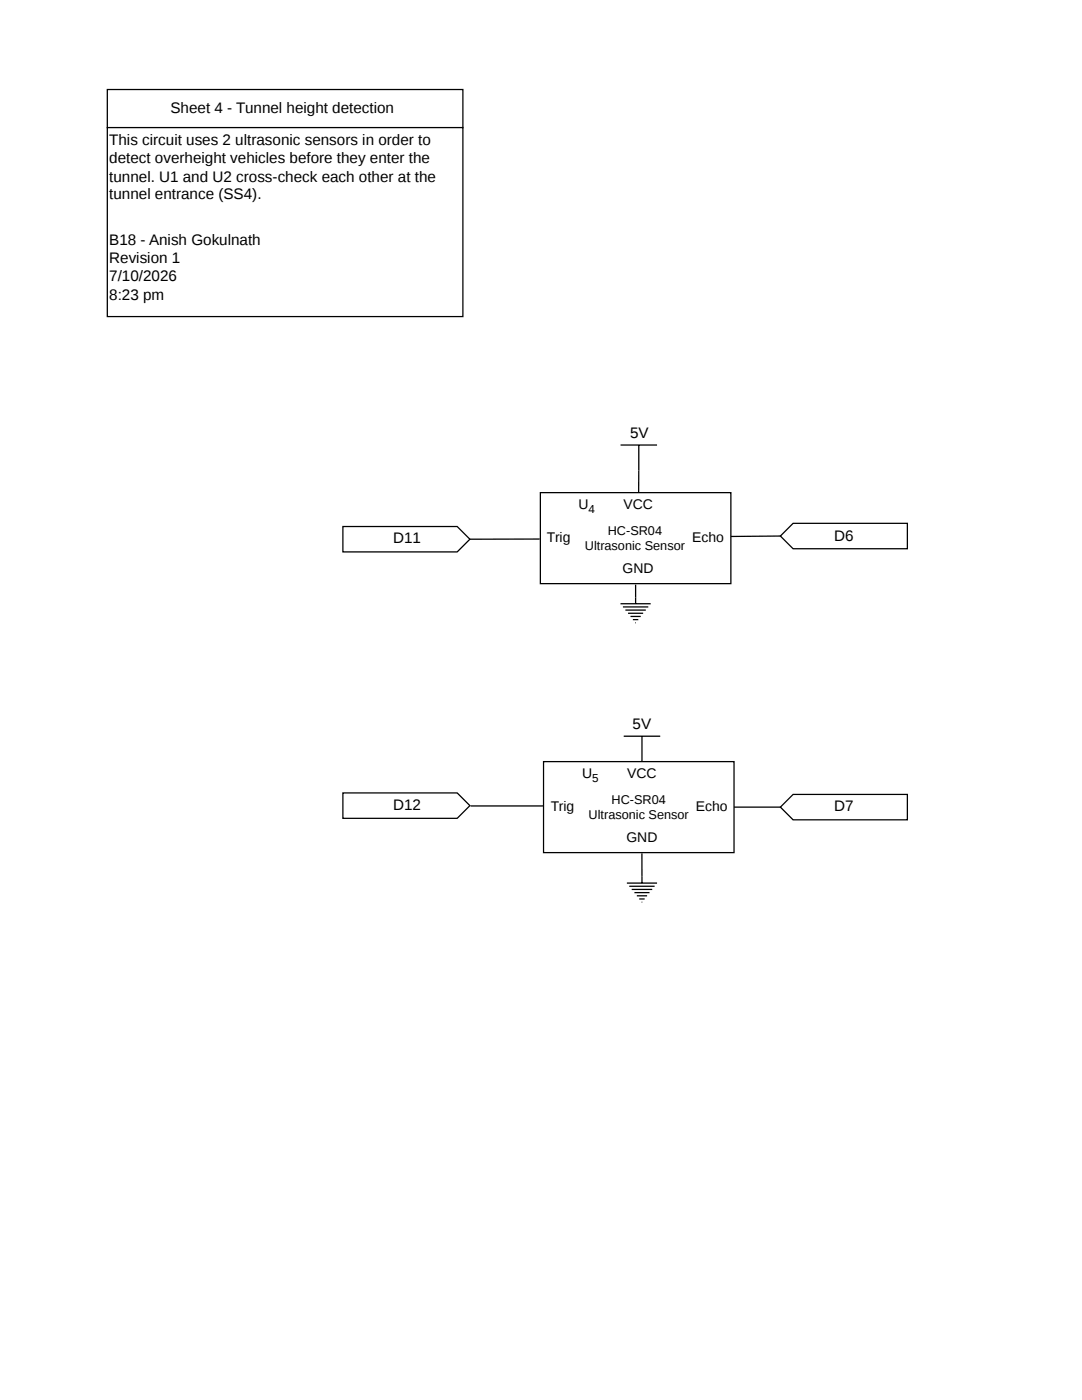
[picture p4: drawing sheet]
<svg xmlns="http://www.w3.org/2000/svg" width="216mm" height="279mm" viewBox="0 0 216 279" stroke-linecap="round" stroke-linejoin="round" font-family="sans-serif">
<path d="M107.7 107.6h-13.9M126.8 116.7v2.5" fill="none" stroke="#000" stroke-width=".25"/>
<path d="M107.8 98.3h38v18.2h-38z" fill="#fff"/>
<path d="M107.8 98.3h38v18.2h-38z" fill="none" stroke="#000" stroke-width=".25"/>
<g fill="#fff">
<path d="M116.8 104.4h19.8v6.1h-19.8z"/>
<path d="M124.4 99.1h5.8v3.3h-5.8z"/>
<path d="M109.2 105.7h4.6v3.3h-4.6z"/>
<path d="M138.1 105.7h6.3v3.3h-6.3z"/>
<path d="M124.2 111.7h6.3v3.3h-6.3z"/>
<path d="M115.3 99.1h3.5v4.3h-3.5z"/>
</g>
<path d="M155.7 107l-9.9 .1M146.5 161.1h9.2" fill="none" stroke="#000" stroke-width=".25"/>
<path d="M155.7 161.1l2.5-2.6h22.9v5.1h-22.9z" fill="#fff"/>
<path d="M123.8 88.8h7.3M127.5 88.8l-.1 9.4M155.7 161.1l2.5-2.6h22.9v5.1h-22.9z" fill="none" stroke="#000" stroke-width=".25"/>
<path d="M155.7 107l2.5-2.6h22.9v5.1h-22.9z" fill="#fff"/>
<path d="M155.7 107l2.5-2.6h22.9v5.1h-22.9z" fill="none" stroke="#000" stroke-width=".25"/>
<path d="M108.5 152h38v18.2h-38z" fill="#fff"/>
<path d="M108.5 152h38v18.2h-38z" fill="none" stroke="#000" stroke-width=".25"/>
<g fill="#fff">
<path d="M117.6 158.1h19.7v6.1h-19.7z"/>
<path d="M125.2 152.8h5.8v3.3h-5.8z"/>
<path d="M110 159.4h4.5v3.3h-4.5z"/>
<path d="M138.9 159.4h6.3v3.3h-6.3z"/>
<path d="M124.9 165.5h6.4v3.3h-6.4z"/>
<path d="M116.1 152.8h3.5v4.3h-3.5z"/>
</g>
<g fill="none" stroke="#000" stroke-width=".25">
<path d="M126.8 119.2v1.3M123.8 120.5h6M124.3 121.1h5.1M124.8 121.8h4.1M125.3 122.4h3M125.8 123h2M126.3 123.7h1.1M126.8 124.3h.1M124.5 146.9h7.2M128.1 146.9v5.1M93.9 160.8h14.5M125.1 176.2h6"/>
<path d="M125.6 176.9h5M126.1 177.5h4M126.6 178.1h3M127.1 178.8h2M127.6 179.4h1M128.1 170.3v5.9M128 180h.2"/>
</g>
<path d="M21.4 17.9h71v7.6h-71z" fill="#fff"/>
<path d="M21.4 17.9h71v7.6h-71z" fill="none" stroke="#000" stroke-width=".25"/>
<path d="M21.4 25.5h71v37.7h-71z" fill="#fff"/>
<path d="M21.4 25.5h71v37.7h-71z" fill="none" stroke="#000" stroke-width=".25"/>
<path d="M68.4 105.1h22.8l2.6 2.5-2.6 2.5h-22.8z" fill="#fff"/>
<path d="M68.4 105.1h22.8l2.6 2.5-2.6 2.5h-22.8z" fill="none" stroke="#000" stroke-width=".25"/>
<path d="M68.4 158.2h22.8l2.6 2.6-2.6 2.5h-22.8z" fill="#fff"/>
<path d="M68.4 158.2h22.8l2.6 2.6-2.6 2.5h-22.8z" fill="none" stroke="#000" stroke-width=".25"/>
<g font-size="3">
<text x="34" y="22.6">Sheet 4 - Tunnel height detection</text>
<text x="21.8" y="28.9">This circuit uses 2 ultrasonic sensors in order to</text>
<text x="21.8" y="32.4">detect overheight vehicles before they enter the</text>
<text x="21.8" y="36.2">tunnel. U1 and U2 cross-check each other at the</text>
<text x="21.8" y="39.8">tunnel entrance (SS4).</text>
<text x="21.8" y="48.9">B18 - Anish Gokulnath</text>
<text x="21.8" y="52.5">Revision 1</text>
<text x="21.8" y="56">7/10/2026</text>
<text x="21.8" y="59.8">8:23 pm</text>
<text x="125.7" y="87.4">5V</text>
<text x="166.4" y="107.9">D6</text>
<text x="78.4" y="108.5">D11</text>
<text x="126.2" y="145.5">5V</text>
<text x="78.4" y="161.7">D12</text>
<text x="166.4" y="161.9">D7</text>
</g>
<g font-size="2.8">
<text x="115.4" y="101.6">U</text>
<text x="124.4" y="101.6">VCC</text>
<text x="109.1" y="108.2">Trig</text>
<text x="138.1" y="108.2">Echo</text>
<text x="124.2" y="114.3">GND</text>
<text x="116.2" y="155.3">U</text>
<text x="125.1" y="155.3">VCC</text>
<text x="109.9" y="161.9">Trig</text>
<text x="138.9" y="161.9">Echo</text>
<text x="125" y="168">GND</text>
</g>
<g font-size="2.5">
<text x="121.3" y="106.7">HC-SR04</text>
<text x="116.7" y="109.7">Ultrasonic Sensor</text>
<text x="122" y="160.4">HC-SR04</text>
<text x="117.5" y="163.4">Ultrasonic Sensor</text>
</g>
<g font-size="2.3">
<text x="117.4" y="102.4">4</text>
<text x="118.2" y="156.1">5</text>
</g>
</svg>
